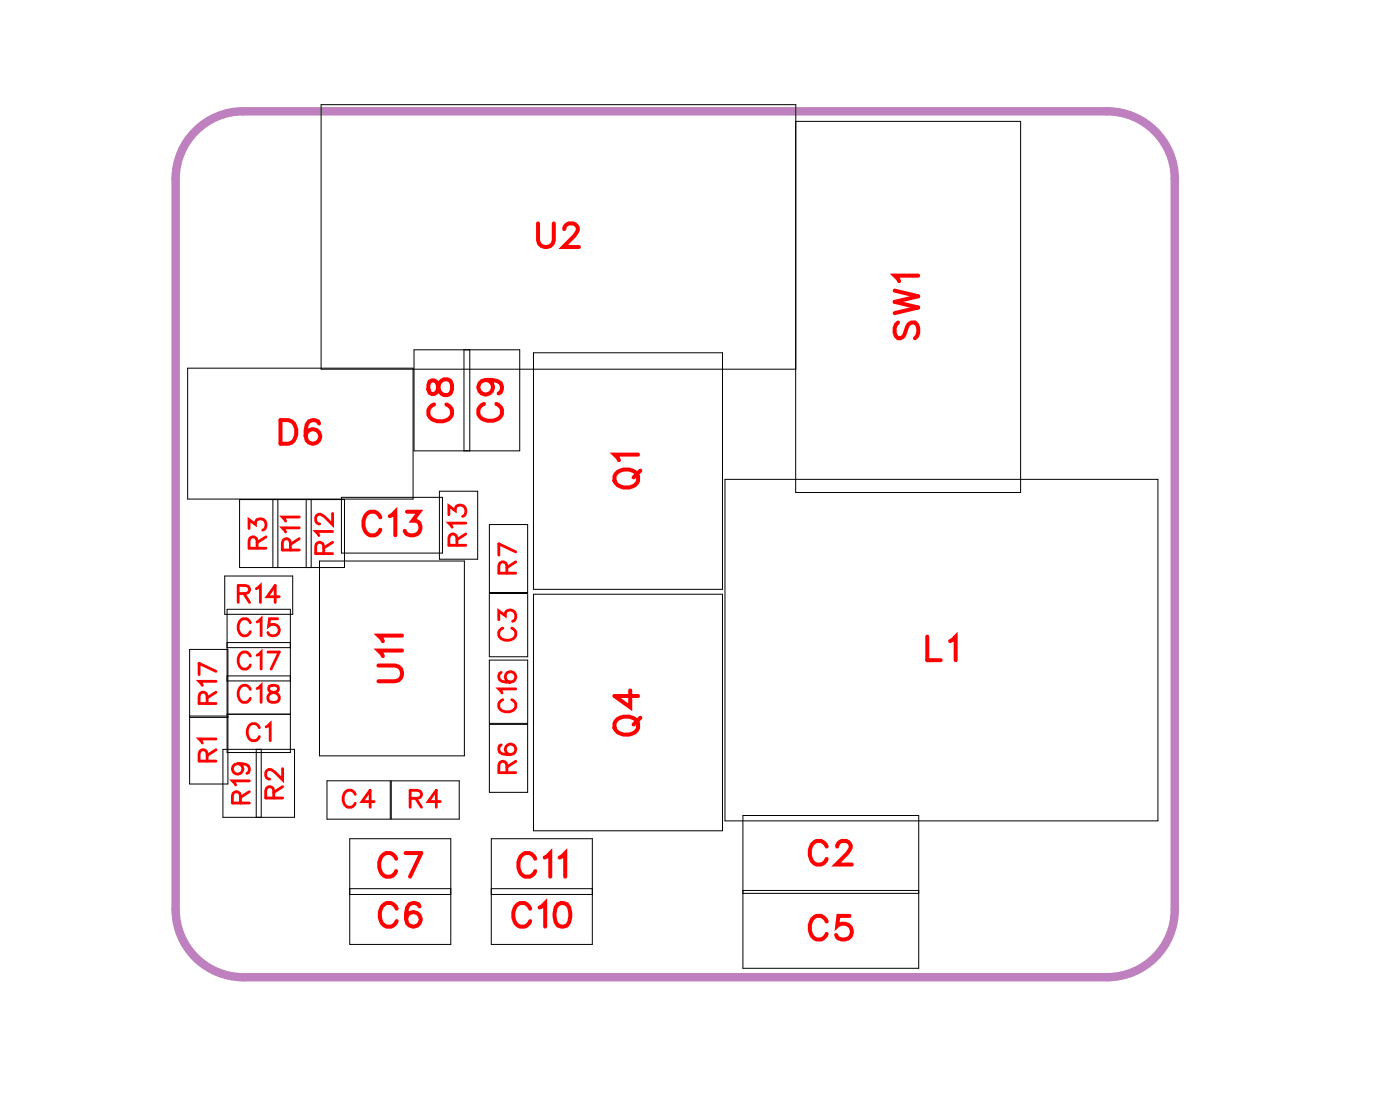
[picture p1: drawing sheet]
<svg xmlns="http://www.w3.org/2000/svg" width="42mm" height="34mm" viewBox="0 0 42 34" stroke-linecap="round" stroke-linejoin="round" font-family="sans-serif">
<path d="M5.9 3.9l.4-.3 .5-.2 .5-.1h25.9a2.03 2.03 0 0 1 2.1 2.1v21.9a2.03 2.03 0 0 1-2.1 2h-25.9a2.03 2.03 0 0 1-2-2v-21.9v-.6l.3-.5z" fill="none" stroke="#bf80bf" stroke-width=".25"/>
<g fill="none" stroke="#000" stroke-width=".03">
<path d="M5.6 11.1h6.8v3.9h-6.8zM5.7 19.5h1.1v4h-1.1zM6.7 17.3h2.1v1.1h-2.1zM6.8 18.3h1.9v4.3h-1.9zM6.8 19.4h1.9M6.8 19.3h1.9M7.2 15h3.1v2h-3.1zM8.2 15v2M8.3 15v2M9.2 15v2M9.3 15v2M9.6 16.8h4.3v5.9h-4.3z"/>
<path d="M9.6 3.1h14.3v8h-14.3zM10.3 14.9h3v1.7h-3zM12.4 10.5h3.2v3h-3.2zM13.2 14.7h1.1v2.1h-1.1zM13.9 10.5v3M14.1 10.5v3M14.7 19.8h1.1v4h-1.1zM14.7 17.8h1.1M14.7 15.7h1.1v4h-1.1zM16 10.6h5.7v7.1h-5.7zM16 17.8h5.7v7.1h-5.7zM21.8 14.4h13v10.2h-13z"/>
<path d="M23.9 3.6h6.7v11.2h-6.7zM5.7 21.5h1.1M6.7 22.5h2.1v2h-2.1zM6.8 21.4h1.9M6.8 20.4h1.9M6.8 20.3h1.9M7.7 22.5v2M7.8 22.5v2M10.5 25.2h3v3.2h-3zM10.5 26.7h3M10.5 26.9h3M11.7 24.6v-1.2h2.1v1.2h-4v-1.2h1.9v1.2"/>
<path d="M14.7 21.7h1.1M14.8 26.7h3M14.8 25.2h3v3.2h-3zM14.8 26.9h3M22.3 24.5h5.3v4.6h-5.3zM22.3 26.8h5.3M22.3 26.7h5.3"/>
</g>
<g fill="none" stroke="#f00" stroke-width=".12">
<path d="M8.4 12.6h.3a.38 .38 0 0 1 .2 .4 .38 .38 0 0 1-.2 .3h-.3zM9.6 12.7l-.1-.1a.35 .35 0 0 0-.4 .3 .35 .35 0 0 0 .3 .4 .22 .22 0 0 0 .2-.2 .22 .22 0 0 0-.2-.2 .22 .22 0 0 0-.2 .2M11.4 20h.5l.2 .2-.1 .2-.6 .1M11.4 15.5a.26 .26 0 0 0-.3-.1 .26 .26 0 0 0-.2 .2v.2a.26 .26 0 0 0 .2 .3 .26 .26 0 0 0 .3-.2M11.7 15.5l.2-.1v.7M12.1 19.5h-.7l.1 .2M12.1 19.1h-.7l.1 .2M12.2 15.4h.4l-.2 .2a.24 .24 0 0 1 .2 .4 .24 .24 0 0 1-.4-.1M12.9 11.5v.3h.1l.3-.4a.24 .24 0 0 1 .3 .2 .24 .24 0 0 1-.3 .3l-.1-.1-.1-.3zM13 12.1a.26 .26 0 0 0-.1 .3 .26 .26 0 0 0 .2 .2h.2a.26 .26 0 0 0 .3-.2 .26 .26 0 0 0-.2-.3M14.5 12.1a.26 .26 0 0 0-.1 .3 .26 .26 0 0 0 .2 .2h.2a.26 .26 0 0 0 .3-.2 .26 .26 0 0 0-.2-.3M14.6 11.4a.22 .22 0 0 1 .2 .3 .22 .22 0 0 1-.4 .1 .22 .22 0 0 1 .1-.4h.1a.34 .34 0 0 1 .5 .3l-.1 .1"/>
<path d="M16.2 6.7v.5l.2 .2 .2-.1v-.6M16.9 6.9l.2-.2h.1l.1 .1-.1 .3-.3 .3h.5M18.6 14.2a.35 .35 0 0 1 .4-.1 .35 .35 0 0 1 .1 .4 .33 .33 0 0 1-.4 .1 .33 .33 0 0 1-.1-.4zM19.2 13.6h-.7l.1 .2M19.2 14.1l-.2 .2M26.9 8.7l.7 .2-.7 .2 .7 .1-.7 .2M27 9.7l-.1 .2 .1 .3 .1-.1 .3-.4h.1l.1 .2-.1 .3M27.6 8.3h-.7l.1 .1M27.8 19.1v.7h.4M28.5 19.2l.2-.1v.7M11.9 25.8a.26 .26 0 0 0-.3-.2 .26 .26 0 0 0-.2 .3v.2a.26 .26 0 0 0 .2 .2 .26 .26 0 0 0 .3-.1M11.9 27.3a.26 .26 0 0 0-.3-.2 .26 .26 0 0 0-.2 .3v.2a.26 .26 0 0 0 .2 .2 .26 .26 0 0 0 .3-.1"/>
<path d="M12.2 25.6h.4l-.3 .7M12.6 27.2v-.1a.35 .35 0 0 0-.5 .3 .35 .35 0 0 0 .3 .4 .22 .22 0 0 0 .2-.2 .22 .22 0 0 0-.2-.2 .22 .22 0 0 0-.2 .2M15.9 27.3a.26 .26 0 0 0-.3-.2 .26 .26 0 0 0-.2 .3v.2a.26 .26 0 0 0 .2 .2 .26 .26 0 0 0 .3-.1M16.1 25.8a.26 .26 0 0 0-.3-.2 .26 .26 0 0 0-.2 .3v.2a.26 .26 0 0 0 .2 .2 .26 .26 0 0 0 .3-.1M16.2 27.2l.2-.1v.7M16.4 25.7l.1-.1v.7M16.8 27.1h.1a.37 .37 0 0 1 .2 .4 .37 .37 0 0 1-.2 .3 .45 .45 0 0 1-.1-.7zM16.8 25.7l.2-.1v.7M18.6 21.6a.35 .35 0 0 1 .4-.1 .35 .35 0 0 1 .1 .4 .33 .33 0 0 1-.4 .2 .33 .33 0 0 1-.1-.5zM18.9 20.7v.5l-.4-.3h.7M19.2 21.6l-.2 .2M24.8 25.4a.26 .26 0 0 0-.3-.2 .26 .26 0 0 0-.2 .3v.2a.26 .26 0 0 0 .2 .3 .26 .26 0 0 0 .3-.2"/>
<path d="M24.8 27.7a.26 .26 0 0 0-.3-.2 .26 .26 0 0 0-.2 .3v.1a.26 .26 0 0 0 .2 .3 .26 .26 0 0 0 .3-.2M25.1 25.4l.2-.2h.1l.1 .2-.1 .2-.3 .4h.5M25.5 27.5h-.3l-.1 .3a.25 .25 0 0 1 .4 0 .25 .25 0 0 1 0 .4 .25 .25 0 0 1-.4-.1"/>
</g>
<g fill="none" stroke="#f00" stroke-width=".08">
<path d="M7.2 17.8h.2l.1-.1-.3-.1v.5M7.3 17.8l.2 .3M7.5 15.9v-.3l.2 .1a.17 .17 0 0 1 .2-.1 .17 .17 0 0 1 0 .3M7.5 18.7a.19 .19 0 0 0-.2-.1 .19 .19 0 0 0-.1 .2v.1a.19 .19 0 0 0 .1 .2 .19 .19 0 0 0 .2-.1M7.5 19.7a.19 .19 0 0 0-.2-.1 .19 .19 0 0 0-.1 .2v.1a.19 .19 0 0 0 .1 .2 .19 .19 0 0 0 .2-.1M7.7 17.7l.1-.1v.5M7.7 18.7l.1-.1v.5M7.7 19.7l.1-.1v.5M7.7 16.5v-.3l-.1-.1-.1 .4h.5M8 16.1l-.3 .2M8 19.6h.4l-.3 .5M8.3 18.6h-.2v.2a.18 .18 0 0 1 .2 0 .18 .18 0 0 1 0 .3 .18 .18 0 0 1-.3-.1"/>
<path d="M8.4 17.9h-.4l.3-.3v.5M8.7 16.5v-.3h-.1l-.1 .3h.5M9 15.8h-.5l.1 .2M9 15.5h-.5l.1 .1M9 16.2l-.3 .1M9.7 16.6v-.3h-.1l-.1 .3h.5M10 16h-.5l.1 .1M10 15.4v.4l-.4-.4-.1 .1 .1 .2M10 16.3l-.3 .2M13.5 15.5v-.3l.2 .1a.17 .17 0 0 1 .2-.1 .17 .17 0 0 1 0 .3M13.7 16.4v-.3l-.1-.1-.1 .4h.5M14 15.7h-.5l.1 .1"/>
<path d="M14 16l-.3 .2M15 18.6v-.3l.2 .2a.17 .17 0 0 1 .2-.1 .17 .17 0 0 1 0 .3M15.1 18.9a.19 .19 0 0 0-.1 .2 .19 .19 0 0 0 .2 .1h.1a.19 .19 0 0 0 .2-.1 .19 .19 0 0 0-.1-.2M15.2 17.2v-.3h-.1l-.1 .3h.5M15.5 16.9l-.3 .1M15.5 16.6l-.5-.3v.4M6.2 22.9v-.3l-.1-.1-.1 .4h.5M6.2 21.1v-.3h-.1l-.1 .3h.5M6.5 22.2h-.5l.1 .1M6.5 20.5h-.5l.1 .1M6.5 22.5l-.3 .2M6.5 20.8l-.3 .2"/>
<path d="M6.5 20.2l-.5-.3v.4M7.1 22.9a.16 .16 0 0 1 .2 .2 .16 .16 0 0 1-.3 .1 .16 .16 0 0 1 0-.2h.5l-.1 .2M7.2 24.1v-.3h-.1l-.1 .3h.5M7.5 23.4h-.5l.1 .2M7.5 23.8l-.3 .1M7.5 20.7a.19 .19 0 0 0-.2-.1 .19 .19 0 0 0-.1 .2v.1a.19 .19 0 0 0 .1 .2 .19 .19 0 0 0 .2-.1M7.7 20.7l.1-.1v.5M7.8 21.8a.19 .19 0 0 0-.2-.1 .19 .19 0 0 0-.2 .2v.1a.19 .19 0 0 0 .2 .2 .19 .19 0 0 0 .2-.1M8 21.8l.1-.1v.5M8.1 20.6v.1a.21 .21 0 0 1 .2 .1 .21 .21 0 0 1 0 .3l-.2-.1v-.1l.3-.2-.1-.1zM8.2 24v-.3l-.1-.1-.1 .4h.5M8.5 23.1v.3l-.4-.3-.1 .1 .1 .2"/>
<path d="M8.5 23.6l-.3 .2M10.7 23.8a.19 .19 0 0 0-.2-.1 .19 .19 0 0 0-.2 .2v.1a.19 .19 0 0 0 .2 .2 .19 .19 0 0 0 .2-.1M11.2 24.1h-.3l.2-.4v.5M12.3 24l.3-.1 .1-.1-.4-.1v.5M12.5 24l.2 .2M13.2 24.1h-.3l.2-.4v.5M15 22.4a.22 .22 0 0 0 .2 .3 .22 .22 0 0 0 .2-.3 .16 .16 0 0 0-.2 0 .16 .16 0 0 0 .1 .3M15.1 20.2h-.1a.22 .22 0 0 0 .2 .3 .22 .22 0 0 0 .2-.3 .16 .16 0 0 0-.2 .1 .16 .16 0 0 0 .1 .2M15.1 21a.19 .19 0 0 0-.1 .2 .19 .19 0 0 0 .2 .2h.1a.19 .19 0 0 0 .2-.2 .19 .19 0 0 0-.1-.2M15.2 23.2v-.3h-.1l-.1 .3h.5M15.5 22.9l-.3 .1M15.5 20.7h-.5l.1 .1"/>
</g>
<g font-size="1.2" fill="#fff">
<text x="16.1" y="7.7">U2</text>
<text x="27.9" y="10.2" transform="rotate(-90 27.9 10.2)">SW1</text>
<text x="8.4" y="13.6">D6</text>
<text x="10.9" y="16.4">C13</text>
<text x="13.9" y="12.7" transform="rotate(-90 13.9 12.7)">C8</text>
<text x="15.4" y="12.7" transform="rotate(-90 15.4 12.7)">C9</text>
<text x="19.5" y="14.7" transform="rotate(-90 19.5 14.7)">Q1</text>
<text x="12.4" y="20.5" transform="rotate(-90 12.4 20.5)">U11</text>
<text x="19.5" y="22.1" transform="rotate(-90 19.5 22.1)">Q4</text>
<text x="27.8" y="20.1">L1</text>
<text x="11.3" y="26.6">C7</text>
<text x="11.3" y="28.1">C6</text>
<text x="15.4" y="28.1">C10</text>
<text x="15.5" y="26.6">C11</text>
<text x="24.3" y="26.3">C2</text>
<text x="24.3" y="28.5">C5</text>
</g>
<g font-size=".9" fill="#fff">
<text x="8.2" y="16.5" transform="rotate(-90 8.2 16.5)">R3</text>
<text x="9.2" y="16.6" transform="rotate(-90 9.2 16.6)">R11</text>
<text x="10.2" y="16.7" transform="rotate(-90 10.2 16.7)">R12</text>
<text x="14.2" y="16.4" transform="rotate(-90 14.2 16.4)">R13</text>
<text x="15.7" y="17.3" transform="rotate(-90 15.7 17.3)">R7</text>
<text x="6.7" y="22.9" transform="rotate(-90 6.7 22.9)">R1</text>
<text x="6.7" y="21.2" transform="rotate(-90 6.7 21.2)">R17</text>
<text x="7.1" y="19.3">C15</text>
<text x="7.1" y="20.3">C17</text>
<text x="7.1" y="21.3">C18</text>
<text x="7.1" y="18.3">R14</text>
<text x="7.4" y="22.5">C1</text>
<text x="15.7" y="23.2" transform="rotate(-90 15.7 23.2)">R6</text>
<text x="15.7" y="21.4" transform="rotate(-90 15.7 21.4)">C16 C3</text>
<text x="7.7" y="24.2" transform="rotate(-90 7.7 24.2)">R19</text>
<text x="8.7" y="24" transform="rotate(-90 8.7 24)">R2</text>
<text x="10.3" y="24.5">C4</text>
<text x="12.3" y="24.5">R4</text>
</g>
</svg>
